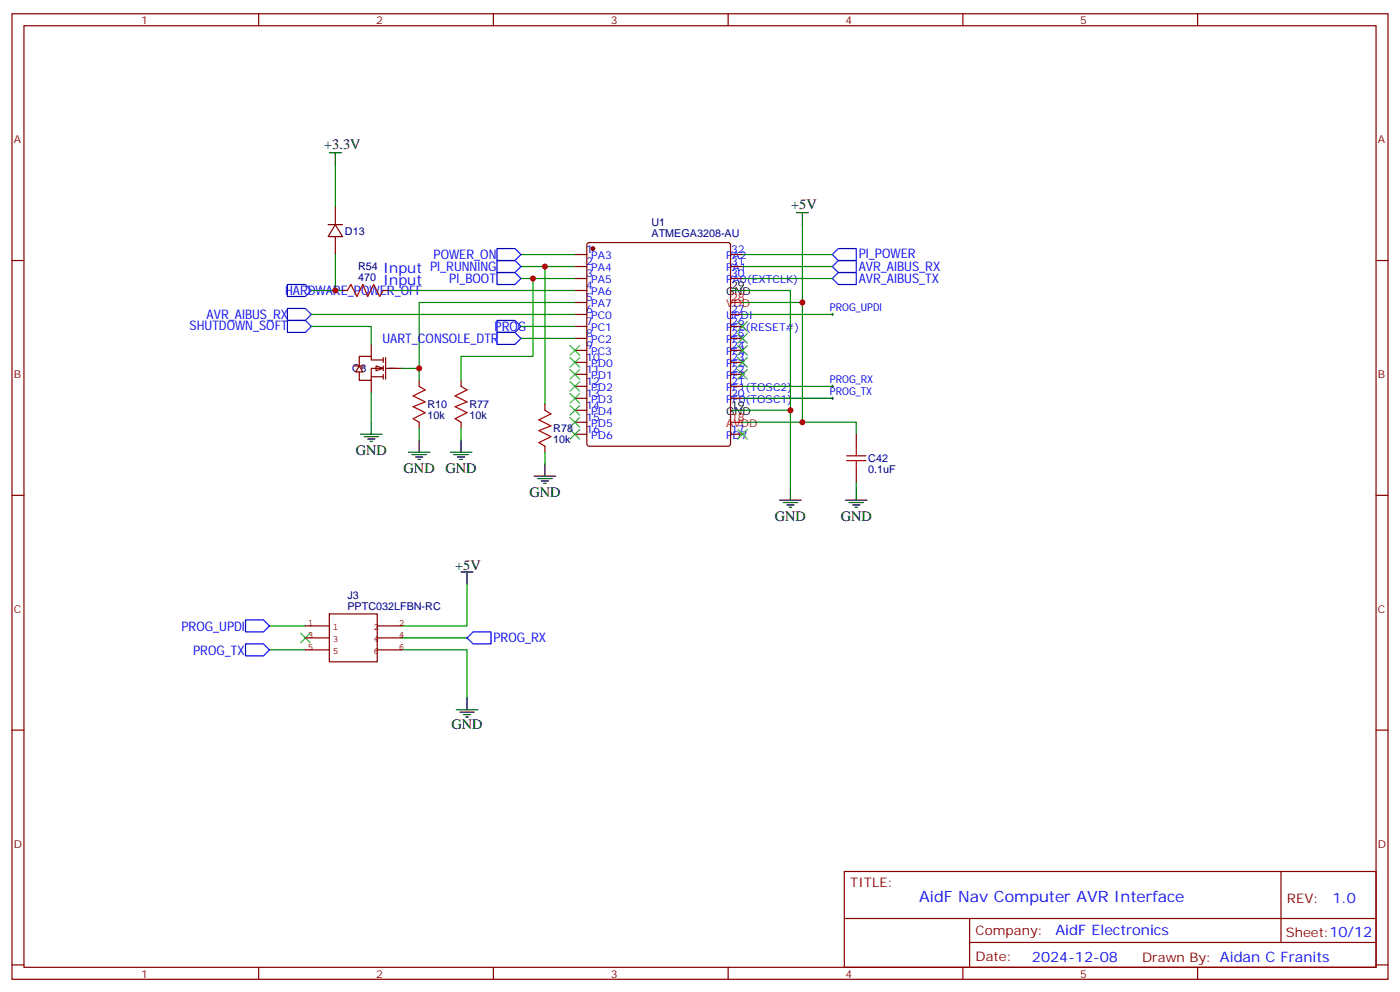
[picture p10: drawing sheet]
<svg xmlns="http://www.w3.org/2000/svg" width="412mm" height="292mm" viewBox="0 0 412 292" stroke-linecap="round" stroke-linejoin="round" font-family="sans-serif">
<g fill="none" stroke="#870000" stroke-width=".35">
<path d="M3.5 4.1h405.4v284.3h-405.4zM7.1 7.6h398.2v277.3h-398.2zM76.2 4.1v3.5M145.3 4.1v3.5M214.5 4.1v3.5M283.6 4.1v3.5M352.8 4.1v3.5M3.5 76.7h3.6M96.7 66.1h4.2M98.8 66.1l2.1 3.6h-4.2zM98.8 60.9v5.2M98.8 69.7v5.3"/>
<path d="M169.3 75h3.6M169.3 78.5h3.6M173.1 71.6l.5-.2h40.9l.5 .2 .2 .5v58.6l-.2 .5-.5 .2h-40.9l-.5-.2-.2-.5v-58.6zM215.2 75h3.5M215.2 78.5h3.5M405.3 76.7h3.6M100.5 85.5h1.8M112.9 85.5h1.8M169.3 82h3.6M169.3 92.6h3.6M169.3 96.1h3.6M169.3 99.7h3.6"/>
<path d="M169.3 89.1h3.6M169.3 85.5h3.6M215.2 82h3.5M215.2 92.6h3.5M215.2 96.1h3.5M215.2 99.7h3.5M135.8 112v1.8M160.5 119.1v1.7M169.3 103.2h3.6M169.3 106.7h3.6M169.3 110.2h3.6M169.3 113.8h3.6"/>
<path d="M169.3 117.3h3.6M215.2 103.2h3.5M215.2 106.7h3.5M215.2 110.2h3.5M215.2 113.8h3.5M215.2 117.3h3.5M135.8 124.4v1.7M160.5 131.4v1.8M169.3 127.9h3.6M169.3 124.4h3.6M169.3 120.8h3.6M215.2 127.9h3.5"/>
<path d="M252.2 127.9v3.5M252.2 138.5v3.5M3.5 145.9h3.6M405.3 145.9h3.6M3.5 215h3.6M405.3 215h3.6M248.7 256.6h156.6v28.3h-156.6zM377.3 256.7v20.8M248.7 270.5h156.5M285.6 277.5h119.6M285.6 270.5v14.1M3.5 284.2h3.6"/>
<path d="M76.2 284.9v3.5M145.3 284.9v3.5M214.5 284.9v3.5M283.6 284.9v3.5M352.8 284.9v3.5M405.3 284.2h3.6"/>
</g>
<g fill="none" stroke="#000" stroke-width=".35">
<path d="M97 45h3.5M98.8 45v3.5M234.6 62.6h3.5M236.4 62.6v3.5M215.2 85.5h3.5M132.6 133.2h6.4M133.7 133.9h4.2M134.8 134.6h2.1M135.5 135.3h.7M135.8 129.6v3.6M160.5 136.7v3.5M215.2 120.8h3.5"/>
<path d="M157.3 140.2h6.4M158.4 140.9h4.2M159.5 141.6h2.1M160.2 142.3h.7M229.7 147.3h6.3M230.7 148h4.2M231.8 148.7h2.1M232.5 149.4h.7M232.8 143.8v3.5M249.1 147.3h6.3M250.1 148h4.3M251.2 148.7h2.1"/>
<path d="M251.9 149.4h.7M252.2 143.8v3.5M135.8 168.5h3.5M137.6 168.5v3.5M134.4 209h6.4M135.5 209.7h4.2M136.5 210.4h2.1M137.2 211.1h.7M137.6 205.5v3.5"/>
</g>
<path d="M215.2 89.1h3.5M215.2 124.4h3.5" fill="none" stroke="#f00" stroke-width=".35"/>
<circle cx="174.6" cy="73.2" r=".53" fill="#870000" stroke="#870000" stroke-width=".35"/>
<g fill="none" stroke="#008700" stroke-width=".35">
<path d="M98.8 48.5v12.4M98.8 75v10.5M153.5 75h15.8M153.5 78.5h15.8M160.5 78.5v40.6M218.7 75h26.5M218.7 78.5h26.5M236.4 66.1v23h-17.7M91.7 92.6h77.6M91.7 85.5h8.8M114.7 85.5h54.6M153.5 82h15.8"/>
<path d="M157 82v23h-21.2v7M218.7 85.5h14.1v58.3M218.7 92.6h26.5M218.7 82h26.5M236.4 89.1v35.3h-17.7M218.7 113.8h26.5M218.7 117.3h26.5M135.8 126.1v3.5M218.7 120.8h14.1M236.4 124.4h15.8v3.5M252.2 142v1.8M137.6 172v12.3h-19.4"/>
<path d="M79.4 191.4h10.6M79.4 184.3h10.6M118.2 191.4h19.4v14.1M118.2 187.9h19.4"/>
</g>
<path d="M102.3 85.5l1.1-1.7 1.7 3.5 1.8-3.5 1.4 3.5 1.8-3.5 1.7 3.5 1.1-1.8M135.8 113.8l1.8 1-3.5 1.8 3.5 1.8-3.5 1.4 3.5 1.7-3.5 1.8 1.7 1.1M160.5 120.8l1.8 1.1-3.6 1.7 3.6 1.8-3.6 1.4 3.6 1.8-3.6 1.8 1.8 1M249.4 135.6h5.7M249.4 134.2h5.7M252.2 131.4v2.8M252.2 135.6v2.9" fill="none" stroke="#a10000" stroke-width=".35"/>
<path d="M244.8 92.6h.7M245.2 92.3v.7M244.8 113.8h.7M244.8 117.3h.7M245.2 113.4v.7M245.2 116.9v.8" fill="none" stroke="#000" stroke-width=".29"/>
<path d="M146.4 73.2h5.3l1.8 1.8-1.8 1.7h-5.3zM146.4 76.7h5.3l1.8 1.8-1.8 1.8h-5.3zM245.2 75l1.7-1.8h5.3v3.5h-5.3zM245.2 78.5l1.7-1.8h5.3v3.6h-5.3zM84.7 83.8h5.3l1.7 1.7-1.7 1.8h-5.3zM84.7 94.4h5.3l1.7 1.7-1.7 1.8h-5.3zM84.7 90.8h5.3l1.7 1.8-1.7 1.8h-5.3zM146.4 80.3h5.3l1.8 1.7-1.8 1.8h-5.3zM245.2 82l1.7-1.7h5.3v3.5h-5.3zM72.3 189.6h5.3l1.8 1.8-1.8 1.7h-5.3zM72.3 182.6h5.3l1.8 1.7-1.8 1.8h-5.3zM139.3 186.1h5.3v3.5h-5.3l-1.7-1.7z" fill="none" stroke="#00f" stroke-width=".35"/>
<g fill="none" stroke="#3c3" stroke-width=".35">
<path d="M217.3 94.7l2.8 2.8M217.3 98.2l2.8 2.9M220.1 94.7l-2.8 2.8M220.1 98.2l-2.8 2.9M167.9 101.8l2.8 2.8M167.9 105.3l2.8 2.8M167.9 108.8l2.8 2.9M167.9 112.4l2.8 2.8M167.9 115.9l2.8 2.8M167.9 119.4l2.8 2.8M170.7 101.8l-2.8 2.8M170.7 105.3l-2.8 2.8"/>
<path d="M170.7 108.8l-2.8 2.9M170.7 112.4l-2.8 2.8M170.7 115.9l-2.8 2.8M170.7 119.4l-2.8 2.8M217.3 101.8l2.8 2.8M217.3 105.3l2.8 2.8M217.3 108.8l2.8 2.9M220.1 101.8l-2.8 2.8M220.1 105.3l-2.8 2.8M220.1 108.8l-2.8 2.9M167.9 122.9l2.8 2.9M167.9 126.5l2.8 2.8"/>
<path d="M170.7 122.9l-2.8 2.9M170.7 126.5l-2.8 2.8M217.3 126.5l2.8 2.8M220.1 126.5l-2.8 2.8M88.5 186.4l2.9 2.9M91.4 186.4l-2.9 2.9"/>
</g>
<path d="M90 184.3h7M90 187.9h7M90 191.4h7M97 180.8h14.1v14.1h-14.1zM111.1 184.3h7.1M111.1 187.9h7.1M111.1 191.4h7.1" fill="none" stroke="#850000" stroke-width=".35"/>
<g fill="#fff" stroke="#870000" stroke-width=".35">
<path d="M110.8 107.8l2.1 .7-2.1 .7z"/>
<path d="M105.8 107.8l1.1 1.7h-2.1z"/>
</g>
<g fill="none" stroke="#870000" stroke-width=".35">
<path d="M104.4 107.8h2.8M109.4 110.9h3.5M109.4 101.4v3.6M109.4 112v3.5M112.9 106h-3.5v-1h-3.6v2.8M112.9 108.5h-3.5v3.5h-3.6v-2.5M112.9 105.3v1.4M112.9 107.8v1.4M112.9 110.2v1.5M113.6 105.3v6.4M113.6 108.5h4.6M123.5 112v1.8"/>
<path d="M123.5 124.4v1.7"/>
</g>
<path d="M91.7 96.1h17.7v5.3M153.5 96.1h15.8M153.5 99.7h15.8M169.3 89.1h-45.8v19.4h-5.3M109.4 115.5v8.9M123.5 108.5v3.5M123.5 126.1v3.5M160.5 133.2v3.5" fill="none" stroke="#008700" stroke-width=".35"/>
<path d="M106.2 127.9h6.3M107.2 128.6h4.3M108.3 129.3h2.1M109 130h.7M109.4 124.4v3.5M120.3 133.2h6.3M121.4 133.9h4.2M122.4 134.6h2.1M123.1 135.3h.7M123.5 129.6v3.6" fill="none" stroke="#000" stroke-width=".35"/>
<path d="M123.5 113.8l1.7 1-3.5 1.8 3.5 1.8-3.5 1.4 3.5 1.7-3.5 1.8 1.8 1.1" fill="none" stroke="#a10000" stroke-width=".35"/>
<path d="M146.4 94.4h5.3l1.8 1.7-1.8 1.8h-5.3zM146.4 97.9h5.3l1.8 1.8-1.8 1.7h-5.3z" fill="none" stroke="#00f" stroke-width=".35"/>
<g fill="#c00">
<circle cx="236.4" cy="89.1" r=".88"/>
<circle cx="232.8" cy="120.8" r=".88"/>
<circle cx="236.4" cy="124.4" r=".88"/>
<circle cx="98.8" cy="85.5" r=".88"/>
<circle cx="157" cy="82" r=".88"/>
<circle cx="160.5" cy="78.5" r=".88"/>
<circle cx="123.5" cy="108.5" r=".88"/>
</g>
<text font-size="4.6" fill="#00f" x="270.8" y="265.7">AidF Nav Computer AVR Interface</text>
<g font-size="4.2">
<text x="95.5" y="43.9">+3.3V</text>
<text x="233.1" y="61.5">+5V</text>
<text x="104.8" y="134.1">GND</text>
<text x="118.9" y="139.3">GND</text>
<text x="131.2" y="139.3">GND</text>
<text x="155.9" y="146.4">GND</text>
<text x="228.2" y="153.5">GND</text>
<text x="247.6" y="153.5">GND</text>
<text x="134.1" y="167.7">+5V</text>
<text x="133" y="214.7">GND</text>
</g>
<g font-size="4.2" fill="#00f">
<text x="112.9" y="80.3">Input PI_RUNNING</text>
<text x="112.9" y="83.8">Input</text>
<text x="392.5" y="265.9">1.0</text>
<text x="310.9" y="275.5">AidF Electronics</text>
<text x="304" y="283.3">2024-12-08</text>
</g>
<g font-size="3.9" fill="#00f">
<text x="127.7" y="76.3">POWER_ON</text>
<text x="252.9" y="76.1">PI_POWER</text>
<text x="132.3" y="83.3">PI_BOOT</text>
<text x="252.9" y="83.2">AVR_AIBUS_TX</text>
<text x="252.9" y="79.7">AVR_AIBUS_RX</text>
<text x="84" y="86.9">HARDWARE_POWER_OFF</text>
<text x="60.9" y="93.9">AVR_AIBUS_RX</text>
<text x="55.8" y="97.3">SHUTDOWN_SOFT</text>
<text x="112.7" y="100.9">UART_CONSOLE_DTR</text>
<text x="145.7" y="97.4">PROG</text>
<text x="53.4" y="185.7">PROG_UPDI</text>
<text x="145.3" y="189.1">PROG_RX</text>
<text x="56.9" y="192.8">PROG_TX</text>
</g>
<g font-size="3.9" fill="#800">
<text x="250.5" y="261.2">TITLE:</text>
<text x="379.1" y="265.9">REV:</text>
<text x="287.4" y="275.4">Company:</text>
<text x="378.7" y="276">Sheet:10/12</text>
<text x="287.4" y="283.1">Date:</text>
<text x="336.4" y="283.2">Drawn By: Aidan C Franits</text>
</g>
<g font-size="3.2" fill="#800">
<text x="41.6" y="7.1">1</text>
<text x="110.8" y="7.1">2</text>
<text x="179.9" y="7.1">3</text>
<text x="249.1" y="7.1">4</text>
<text x="318.2" y="7.1">5</text>
<text x="4.1" y="42.2">A</text>
<text x="405.9" y="42.2">A</text>
<text x="4.1" y="111.3">B</text>
<text x="405.9" y="111.3">B</text>
<text x="4.1" y="180.4">C</text>
<text x="405.9" y="180.4">C</text>
<text x="4.1" y="249.6">D</text>
<text x="405.9" y="249.6">D</text>
<text x="41.6" y="287.9">1</text>
<text x="110.8" y="287.9">2</text>
<text x="179.9" y="287.9">3</text>
<text x="249.1" y="287.9">4</text>
<text x="318.2" y="287.9">5</text>
</g>
<g font-size="3.2" fill="#000080">
<text x="101.6" y="69.1">D13</text>
<text x="191.9" y="69.9">ATMEGA3208-AU</text>
<text x="191.9" y="66.6">U1</text>
<text x="105.5" y="82.7">470</text>
<text x="105.5" y="79.5">R54</text>
<text x="103.7" y="109.6">Q8</text>
<text x="125.9" y="123.4">10k</text>
<text x="125.9" y="120.2">R10</text>
<text x="138.3" y="123.4">10k</text>
<text x="138.3" y="120.2">R77</text>
<text x="163" y="130.5">10k</text>
<text x="163" y="127.2">R78</text>
<text x="255.8" y="136.1">C42</text>
<text x="255.8" y="139.3">0.1uF</text>
<text x="102.3" y="179.7">PPTC032LFBN-RC</text>
<text x="102.3" y="176.4">J3</text>
</g>
<g font-size="3.2" fill="#00f">
<text x="172.7" y="74.6">1</text>
<text x="174.2" y="76.4">PA3</text>
<text x="213.9" y="76.4">PA2</text>
<text x="215.4" y="74.6">32</text>
<text x="172.7" y="81.7">3</text>
<text x="172.7" y="78.1">2</text>
<text x="174.2" y="83.4">PA5</text>
<text x="174.2" y="79.9">PA4</text>
<text x="213.9" y="79.9">PA1</text>
<text x="213.9" y="83.4">PA0(EXTCLK)</text>
<text x="215.4" y="78.1">31</text>
<text x="215.4" y="81.7">30</text>
<text x="172.7" y="88.7">5</text>
<text x="172.7" y="85.2">4</text>
<text x="174.2" y="87">PA6</text>
<text x="172.7" y="95.8">7</text>
<text x="172.7" y="92.3">6</text>
<text x="174.2" y="94">PC0</text>
<text x="174.2" y="90.5">PA7</text>
<text x="213.9" y="94">UPDI</text>
<text x="215.4" y="92.3">27</text>
<text x="215.4" y="95.8">26</text>
<text x="244.5" y="91.7">PROG_UPDI</text>
<text x="172.7" y="99.3">8</text>
<text x="174.2" y="101.1">PC2</text>
<text x="174.2" y="97.5">PC1</text>
<text x="213.9" y="97.5">PF6(RESET#)</text>
<text x="213.9" y="101.1">PF5</text>
<text x="215.4" y="99.3">25</text>
<text x="172.7" y="106.4">10</text>
<text x="172.7" y="102.8">9</text>
<text x="174.2" y="104.6">PC3</text>
<text x="213.9" y="104.6">PF4</text>
<text x="215.4" y="102.8">24</text>
<text x="215.4" y="106.4">23</text>
<text x="172.7" y="113.4">12</text>
<text x="172.7" y="109.9">11</text>
<text x="174.2" y="111.7">PD1</text>
<text x="174.2" y="108.1">PD0</text>
<text x="213.9" y="108.1">PF3</text>
<text x="213.9" y="111.7">PF2</text>
<text x="215.4" y="109.9">22</text>
<text x="215.4" y="113.4">21</text>
<text x="244.5" y="112.9">PROG_RX</text>
<text x="172.7" y="116.9">13</text>
<text x="174.2" y="118.7">PD3</text>
<text x="174.2" y="115.2">PD2</text>
<text x="213.9" y="115.2">PF1(TOSC2)</text>
<text x="213.9" y="118.7">PF0(TOSC1)</text>
<text x="215.4" y="116.9">20</text>
<text x="244.5" y="116.4">PROG_TX</text>
<text x="172.7" y="124">15</text>
<text x="172.7" y="120.5">14</text>
<text x="174.2" y="125.8">PD5</text>
<text x="174.2" y="122.2">PD4</text>
<text x="172.7" y="127.5">16</text>
<text x="174.2" y="129.3">PD6</text>
<text x="213.9" y="129.3">PD7</text>
<text x="215.4" y="127.5">17</text>
</g>
<g font-size="3.2">
<text x="213.9" y="87">GND</text>
<text x="215.4" y="85.2">29</text>
<text x="213.9" y="122.2">GND</text>
<text x="215.4" y="120.5">19</text>
</g>
<g font-size="3.2" fill="#f00">
<text x="215.4" y="88.7">28</text>
<text x="213.9" y="90.5">VDD</text>
<text x="213.9" y="125.8">AVDD</text>
<text x="215.4" y="124">18</text>
</g>
<g font-size="2.8" fill="#840000">
<text x="90.7" y="184.3">1</text>
<text x="98.1" y="185.6">1</text>
<text x="110.1" y="185.6">2</text>
<text x="117.5" y="184.3">2</text>
<text x="90.7" y="187.8">3</text>
<text x="90.7" y="191.3">5</text>
<text x="98.1" y="189.2">3</text>
<text x="110.1" y="189.2">4</text>
<text x="117.5" y="187.8">4</text>
<text x="117.5" y="191.3">6</text>
<text x="98.1" y="192.7">5</text>
<text x="110.1" y="192.7">6</text>
</g>
</svg>
